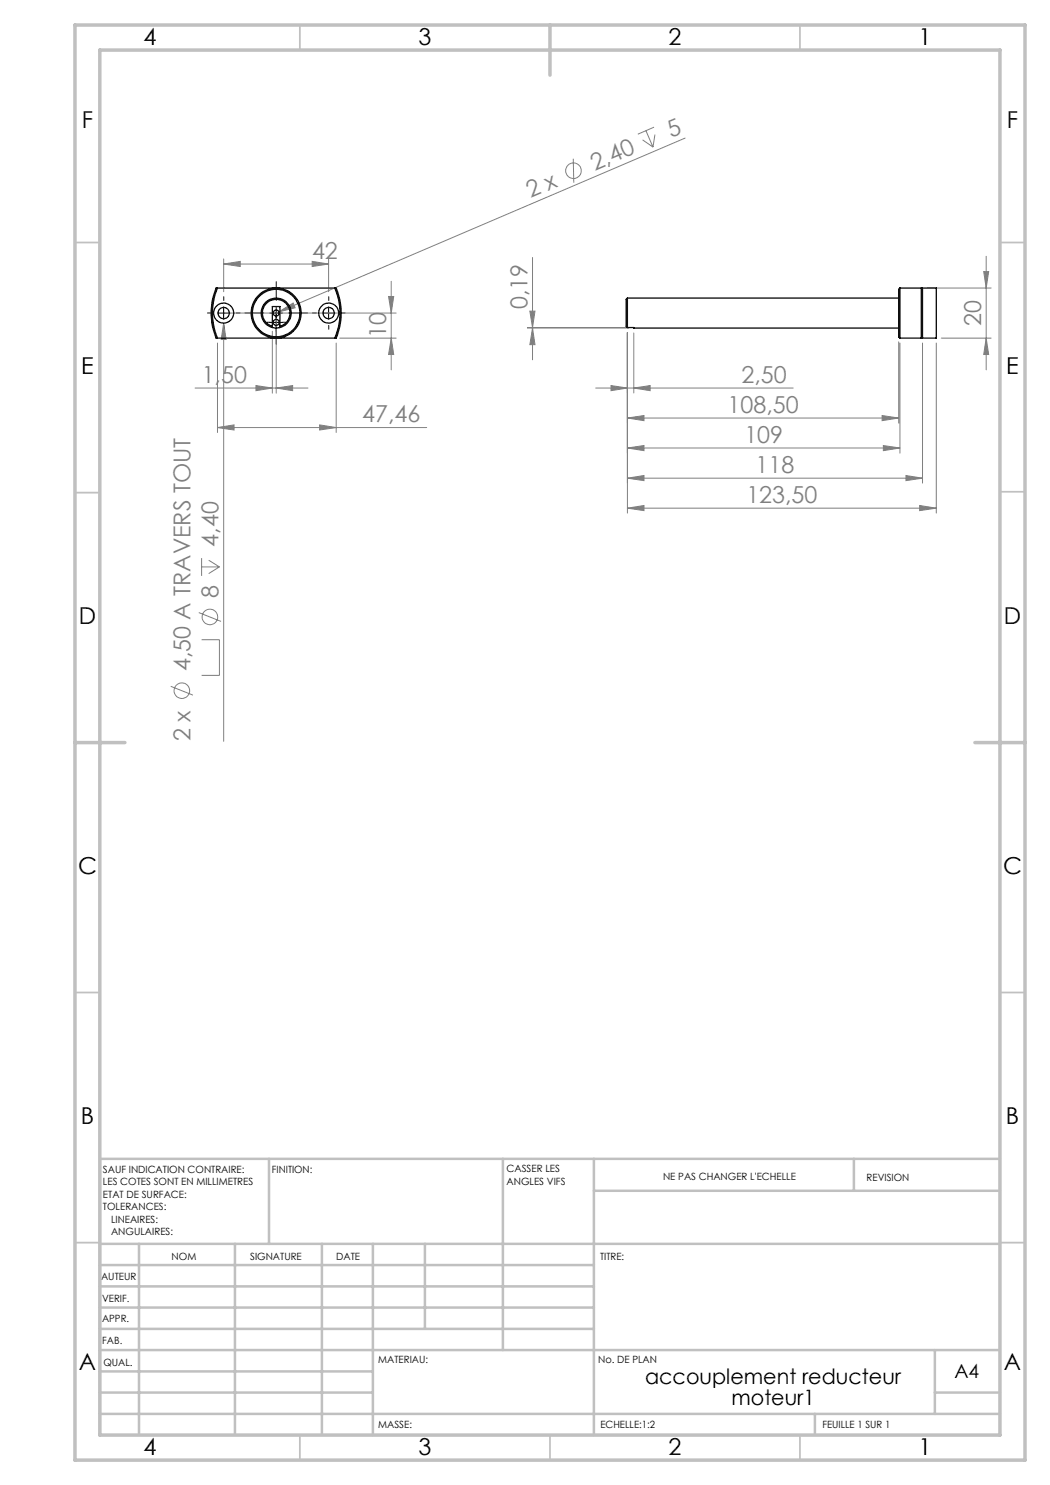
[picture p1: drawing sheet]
<svg xmlns="http://www.w3.org/2000/svg" width="210mm" height="297mm" viewBox="0 0 210 297" stroke-linecap="round" stroke-linejoin="round" font-family="sans-serif">
<g fill="none" stroke="#808080" stroke-width=".2">
<path d="M114.7 31.7l.1 4.8M128.5 28l2.1 1.4M129.2 26.1l1.4 3.3M130.8 25.4l-3.2 1.4M131 26.9l-.4 2.5M137 27.6l-81.2 34.8M44.7 52.8l3.3-.5v1zM44.7 51.8v6.5M44.7 52.8h21M62.4 52.3l3.3 .5-3.3 .5zM65.7 51.8v6.5M77.7 59.3h1l-.5 3.3z"/>
<path d="M78.2 56.3v17.7M106.5 51.5v20.5M185.5 57.6h12.7M196.7 54.3h1l-.5 3.3zM197.2 51.3v22.7M39 77.6h22.6M43.5 68.6v17.9M44.7 64.6l.5 3.3h-1zM44.7 64.6v83.7M45.7 62.6h33.5M51.2 77.1l3.3 .5-3.3 .5zM54.5 66.2v12.4"/>
<path d="M55.2 77.6l3.3-.5v1zM55.2 63.6v15M55.8 62.4l2.8-1.8 .4 1zM67.2 68.6v17.9M67.9 67.6h11.3M78.2 67.6l.5 3.3h-1zM105.5 65.6h20.2M105.5 65.5h20.2M106 62.2h1l-.5 3.3zM106.5 65.6l.5 3.3h-1zM119.1 77.6h39.5M122.2 77.1l3.3 .5-3.3 .5z"/>
<path d="M125.5 66.5v36.1M126.8 77.6l3.2-.5v1zM126.8 66.6v12M179.7 68.4v16.2M180 68.6v22M184.5 68.6v28M187.3 68.6v34M188.2 67.6h10M197.2 67.6l.5 3.3h-1zM43.5 85.5l3.3-.5v1zM43.5 85.5h41.8M63.9 85l3.3 .5-3.3 .5z"/>
<path d="M125.5 83.6l3.3-.5v1zM125.5 89.6l3.3-.5v1zM125.5 95.6l3.3-.5v1zM125.5 83.6h54.2M125.5 89.6h54.5M125.5 95.6h59M176.4 83.1l3.3 .5-3.3 .5zM176.7 89.1l3.3 .5-3.3 .5zM181.2 95.1l3.3 .5-3.3 .5zM40.3 111.6v3.6M40.3 113.4h3.6M41.7 112l2.2 1.4"/>
<path d="M43.9 113.4l-2.2 1.3M125.5 101.6l3.3-.5v1zM125.5 101.6h61.8M183.9 101.1l3.4 .5-3.4 .5zM34.1 137.3l4.5 1.7M39.8 122.5l4.4 1.8M40.3 127.9h3.6v7.2h-3.6"/>
<circle cx="114.7" cy="34.1" r="1.55"/>
<circle cx="36.4" cy="138.1" r="1.55"/>
<circle cx="42" cy="123.4" r="1.55"/>
</g>
<g fill="none" stroke="#000" stroke-width=".2" stroke-dasharray="30.5 1.3 1.3 1.3">
<path d="M42.3 62.6h-.8M44.8 60.1v-.8M44.8 65.1v.7M47.3 62.6h.7M52.8 62.6h-3.8M54 64.5h-.6M55.3 60.1v-3.8M55.3 65.1v3.7M55.3 63.2v-.6M55.3 65.7v.6M56.5 64.5h.6M57.8 62.6h3.7"/>
<path d="M63.3 62.6h-.8M65.8 60.1v-.8M65.8 65.1v.7M68.3 62.6h.7"/>
</g>
<path d="M43.5 62.6h2.5M44.7 61.4v2.4M54 62.6h2.5M54 64.5h2.5M55.2 61.4v4.3M64.5 62.6h2.5M65.7 61.4v2.4" fill="none" stroke="#000" stroke-width=".2"/>
<g fill="none" stroke="#c0c0c0" stroke-width=".35">
<path d="M60 5v5M160 5v5M15 48.5h5M200 48.5h5M15 98.5h5M200 98.4h5M15 198.5h5M200 198.5h5M15 248.5h5M200 248.5h5M60 287v5M110 287v5"/>
<path d="M160 287v5"/>
</g>
<g fill="none" stroke="#c0c0c0" stroke-width=".5">
<path d="M53.8 231.8v17M100.6 231.8v38.2M118.8 231.8v55.2M118.8 238.2h81.2M170.8 231.8v6.4M200 231.8h-180v55.2M20 248.8h180M20 257.3h98.8M20 253h98.8M27.8 248.8v38.2M47 248.8v38.2M64.4 248.8v38.2"/>
<path d="M74.6 248.8v38.2M85 248.8v17M20 265.8h98.8M20 261.5h98.8M20 278.5h54.6M20 274.3h54.6M20 270h180M187 278.5h13M187 270v12.8M20 282.8h180M163 282.8v4.2"/>
</g>
<path d="M15 5h190v287h-190zM20 10h180v277h-180zM110 5v10M15 148.5h10M195 148.5h10" fill="none" stroke="#c0c0c0" stroke-width=".7"/>
<g fill="#808080">
<path d="M55.8 62.4l2.8-1.8 .4 1z"/>
<path d="M44.7 64.6l.5 3.3h-1z"/>
<path d="M62.4 52.3l3.3 .5-3.3 .5zM44.7 52.8l3.3-.5v1zM63.9 85l3.3 .5-3.3 .5zM43.5 85.5l3.3-.5v1z"/>
<path d="M122.2 77.1l3.3 .5-3.3 .5zM126.8 77.6l3.2-.5v1zM125.5 83.6l3.3-.5v1zM176.4 83.1l3.3 .5-3.3 .5zM125.5 89.6l3.3-.5v1zM176.7 89.1l3.3 .5-3.3 .5zM125.5 95.6l3.3-.5v1zM181.2 95.1l3.3 .5-3.3 .5z"/>
<path d="M78.2 67.6l.5 3.3h-1zM77.7 59.3h1l-.5 3.3zM197.2 67.6l.5 3.3h-1zM196.7 54.3h1l-.5 3.3zM106.5 65.6l.5 3.3h-1zM106 62.2h1l-.5 3.3z"/>
<path d="M51.2 77.1l3.3 .5-3.3 .5zM55.2 77.6l3.3-.5v1zM125.5 101.6l3.3-.5v1zM183.9 101.1l3.4 .5-3.4 .5z"/>
</g>
<g fill="none" stroke="#000" stroke-width=".25">
<path d="M43.2 57.6h24a13.1 13.1 0 0 1 0 10h-24a13.1 13.1 0 0 1 0-10zM43.5 57.6a12.7 12.7 0 0 0 0 10M67 57.6a12.7 12.7 0 0 1 0 10M125.5 59.6v5.9M125.5 59.6a1.4 1.4 0 0 0-.3 1.3v4.4l.3 .2M125.5 59.6h54.2M180 57.6h7.3v10h-7.3M180 57.6v10M180 57.6a1.47 1.47 0 0 0-.3 1.4v7.4a1.25 1.25 0 0 0 .3 1.2M184.3 57.6v10M184.5 57.6v10M54.5 65.3a2.75 2.75 0 0 1-1.5-4.3 2.75 2.75 0 0 1 4.5 0 2.75 2.75 0 0 1-1.5 4.3"/>
<path d="M54.5 65.5a2.99 2.99 0 0 1-1.7-4.6 2.99 2.99 0 0 1 4.9 0 2.99 2.99 0 0 1-1.7 4.6M54.5 65.5l.5 .1 1-.1M54.5 65.5v-4.2h1.5v4.2M125.5 65.5h1.3v.1h52.9"/>
<circle cx="44.7" cy="62.6" r="1.13"/>
<circle cx="44.7" cy="62.6" r="2.01"/>
<circle cx="55.2" cy="62.6" r="4.7"/>
<circle cx="55.2" cy="62.6" r="5"/>
<circle cx="55.2" cy="64.5" r=".61"/>
<circle cx="55.2" cy="62.6" r=".61"/>
<circle cx="65.7" cy="62.6" r="1.13"/>
<circle cx="65.7" cy="62.6" r="2.01"/>
</g>
<g font-size="4.7">
<text x="28.7" y="9">4</text>
<text x="83.7" y="9">3</text>
<text x="133.7" y="9">2</text>
<text x="183.7" y="9">1</text>
<text x="16.4" y="25.5">F</text>
<text x="201.4" y="25.5">F</text>
<text x="16.2" y="74.8">E</text>
<text x="201.2" y="74.8">E</text>
<text x="15.8" y="124.7">D</text>
<text x="200.8" y="124.7">D</text>
<text x="15.6" y="174.7">C</text>
<text x="200.6" y="174.8">C</text>
<text x="16.2" y="224.8">B</text>
<text x="201.2" y="224.8">B</text>
<text x="15.8" y="274">A</text>
<text x="200.8" y="274">A</text>
<text x="28.7" y="291">4</text>
<text x="83.7" y="291">3</text>
<text x="133.7" y="291">2</text>
<text x="183.7" y="291">1</text>
</g>
<g font-size="4.7" fill="#808080">
<text x="134.2" y="27.6" transform="rotate(-23 134.2 27.6)">5</text>
<text x="118.9" y="34.2" transform="rotate(-23 118.9 34.2)">2,40</text>
<text x="106.1" y="39.7" transform="rotate(-23 106.1 39.7)">2 x</text>
<text x="62.4" y="51.8">42</text>
<text x="105.5" y="61.8" transform="rotate(-90 105.5 61.8)">0,19</text>
<text x="196.2" y="65.2" transform="rotate(-90 196.2 65.2)">20</text>
<text x="77.2" y="67.7" transform="rotate(-90 77.2 67.7)">10</text>
<text x="40.3" y="76.6">1,50</text>
<text x="148.3" y="76.6">2,50</text>
<text x="145.5" y="82.6">108,50</text>
<text x="72.4" y="84.5">47,46</text>
<text x="148.9" y="88.6">109</text>
<text x="151.1" y="94.6">118</text>
<text x="149.3" y="100.6">123,50</text>
<text x="43.7" y="109.3" transform="rotate(-90 43.7 109.3)">4,40</text>
<text x="43.7" y="119.5" transform="rotate(-90 43.7 119.5)">8</text>
<text x="38.1" y="134.3" transform="rotate(-90 38.1 134.3)">4,50 A TRAVERS TOUT</text>
<text x="38.1" y="148.2" transform="rotate(-90 38.1 148.2)">2 x</text>
</g>
<g font-size="4.2">
<text x="129" y="276.8">accouplement reducteur</text>
<text x="146.3" y="281">moteur1</text>
</g>
<text font-size="3.9" x="190.9" y="275.5">A4</text>
<g font-size="2">
<text x="20.6" y="234.6">SAUF INDICATION CONTRAIRE:</text>
<text x="20.6" y="237.1">LES COTES SONT EN MILLIMETRES</text>
<text x="20.6" y="239.6">ETAT DE SURFACE:</text>
<text x="54.4" y="234.6">FINITION:</text>
<text x="101.3" y="234.5">CASSER LES</text>
<text x="101.3" y="237">ANGLES VIFS</text>
<text x="132.6" y="236">NE PAS CHANGER L'ECHELLE</text>
<text x="173.3" y="236.2">REVISION</text>
<text x="20.6" y="242.1">TOLERANCES:</text>
<text x="22.2" y="244.6">LINEAIRES:</text>
<text x="22.2" y="247.1">ANGULAIRES:</text>
<text x="34.3" y="252">NOM</text>
<text x="50" y="251.9">SIGNATURE</text>
<text x="67.2" y="251.9">DATE</text>
<text x="120" y="251.9">TITRE:</text>
<text x="20.2" y="256.1">AUTEUR</text>
<text x="20.4" y="260.3">VERIF.</text>
<text x="20.4" y="264.4">APPR.</text>
<text x="20.5" y="268.8">FAB.</text>
<text x="20.7" y="273.1">QUAL.</text>
<text x="75.7" y="272.5">MATERIAU:</text>
<text x="119.6" y="272.5">No. DE PLAN</text>
<text x="75.6" y="285.5">MASSE:</text>
<text x="120.1" y="285.6">ECHELLE:1:2</text>
<text x="164.5" y="285.6">FEUILLE 1 SUR 1</text>
</g>
</svg>
